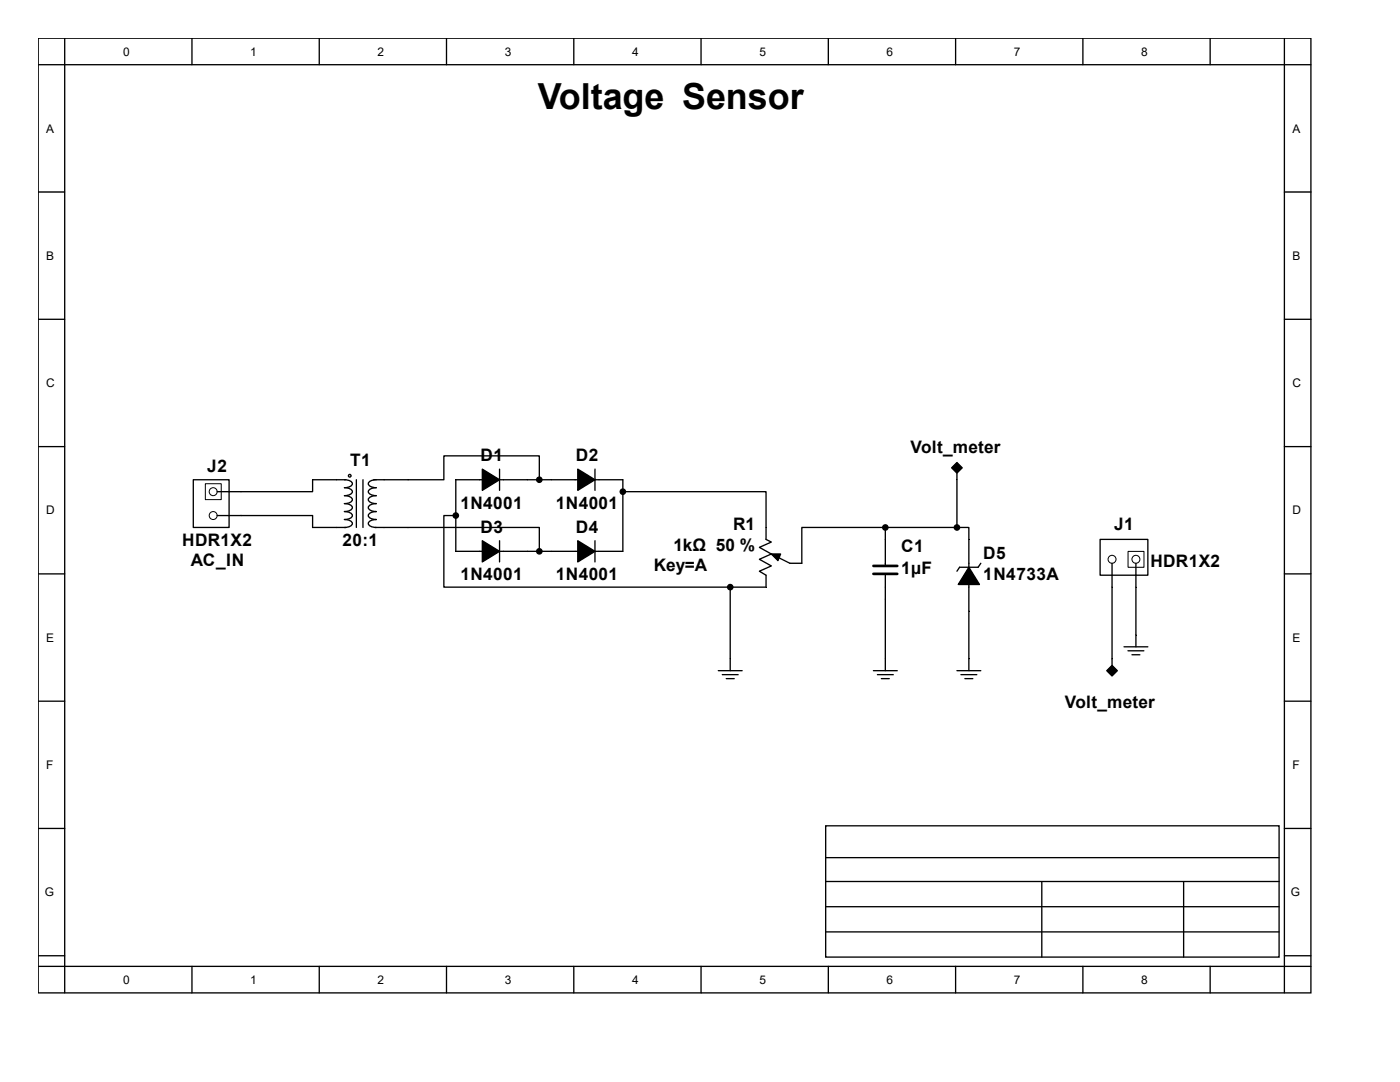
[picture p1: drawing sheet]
<svg xmlns="http://www.w3.org/2000/svg" width="279mm" height="216mm" viewBox="0 0 279 216" stroke-linecap="round" stroke-linejoin="round" font-family="sans-serif">
<g fill="none" stroke="#000" stroke-width=".26">
<path d="M7.6 7.6h254v190.5h-254zM7.6 12.9h254M12.9 7.6v190.5M38.3 7.6v5.3M63.7 7.6v5.3M89.1 7.6v5.3M114.5 7.6v5.3M139.9 7.6v5.3M165.3 7.6v5.3M190.7 7.6v5.3M216.1 7.6v5.3M241.5 7.6v5.3"/>
<path d="M256.3 7.6v190.5M7.6 38.3h5.3M256.3 38.3h5.3M7.6 63.7h5.3M256.3 63.7h5.3M7.6 89.1h5.3M38.6 95.7h7.1v9.6h-7.1zM68.7 95.7a1.54 1.54 0 0 1 1.6 .8 1.31 1.31 0 0 1-1.6 .8 1.54 1.54 0 0 1 1.6 .8 1.31 1.31 0 0 1-1.6 .8 1.54 1.54 0 0 1 1.6 .8 1.31 1.31 0 0 1-1.6 .8 1.54 1.54 0 0 1 1.6 .8 1.31 1.31 0 0 1-1.6 .8 1.54 1.54 0 0 1 1.6 .8 1.31 1.31 0 0 1-1.6 .8 1.54 1.54 0 0 1 1.6 .8 1.31 1.31 0 0 1-1.6 .8M69 95.7h-6.6v2.4h-19.1M71.1 95.7v9.6M72.4 95.7v9.6M74.6 95.7h14v-4.7h19v4.7"/>
<path d="M75.1 95.7a1.54 1.54 0 0 0-1.6 .8 1.31 1.31 0 0 0 1.6 .8 1.54 1.54 0 0 0-1.6 .8 1.31 1.31 0 0 0 1.6 .8 1.54 1.54 0 0 0-1.6 .8 1.31 1.31 0 0 0 1.6 .8 1.54 1.54 0 0 0-1.6 .8 1.31 1.31 0 0 0 1.6 .8 1.54 1.54 0 0 0-1.6 .8 1.31 1.31 0 0 0 1.6 .8 1.54 1.54 0 0 0-1.6 .8 1.31 1.31 0 0 0 1.6 .8M91 95.7h33.3v14.3h-33.3zM99.7 93.6v4.2M118.7 93.6v4.2M124.3 98.1h28.6v9.5l1 .6-2.3 1 2.3 1.3-2.3 1.1 2.3 1.3-2.3 1.1 1.3 .8v2.4h-7.2M190.2 93.3l.8-.7 .8 .7-.8 .8zM191 94.4v10.9M256.3 89.1h5.3M7.6 114.5h5.3M43.3 102.9h19.1v2.4h6.6M74.8 105.3h32.8v4.7M91 102.9h-2.4v14.3h57.1"/>
<path d="M99.7 107.9v4.2M118.7 107.9v4.2M145.7 117.2v16.6M176.7 105.3h-16.7v7.1h-2.4l-3.7-1.9M176.7 105.3h14.3M176.7 105.3v7.6M176.7 114.5v19.3M191 105.3h2.4v28.5M195.7 112.4l-.5 .8h-3.7l-.5 .8M219.6 107.6h9.5v7.2h-9.5zM221.9 112.4v20.4M226.7 112.4v16.7"/>
<path d="M256.3 114.5h5.3M7.6 139.9h5.3M143.4 133.8h4.7M144.1 134.6h3.2M144.9 135.4h1.6M174.3 133.8h4.8M175.1 134.6h3.2M175.9 135.4h1.6M191 133.8h4.7M191.8 134.6h3.1M192.6 135.4h1.6M221.1 133.8l.8-.8 .8 .8-.8 .8z"/>
<path d="M224.3 129.1h4.8M225.1 129.9h3.2M225.9 130.7h1.6M256.3 139.9h5.3M7.6 165.3h5.3M164.8 164.8h90.5v26.2h-90.5zM164.8 171.1h90.5M164.8 175.9h90.5M207.9 175.9v15.1M236.2 175.9v15.1M256.3 165.3h5.3M7.6 190.7h5.3"/>
<path d="M7.6 192.8h254M38.3 192.8v5.3M63.7 192.8v5.3M89.1 192.8v5.3M114.5 192.8v5.3M139.9 192.8v5.3M164.8 180.9h90.5M164.8 185.9h90.5M165.3 192.8v5.3M190.7 192.8v5.3M216.1 192.8v5.3M241.5 192.8v5.3"/>
<path d="M256.3 190.7h5.3"/>
<circle cx="69.8" cy="94.9" r=".26"/>
</g>
<g fill="#000" stroke="#000" stroke-width=".26">
<path d="M96.3 93.6l3.4 2.1-3.4 2.1zM115.3 93.6l3.4 2.1-3.4 2.1zM96.3 107.9l3.4 2.1-3.4 2.1zM115.3 107.9l3.4 2.1-3.4 2.1zM153.9 110.5h1.9l-.5 1.4zM193.4 113.2l2.1 3.4h-4.3z"/>
<path d="M189.9 93.3l1.1-1 1 1-1 1.1z" fill-rule="evenodd"/>
<path d="M220.9 133.8l1-1 1.1 1-1.1 1.1z" fill-rule="evenodd"/>
<circle cx="107.6" cy="95.7" r=".53"/>
<circle cx="124.3" cy="98.1" r=".53"/>
<circle cx="91" cy="102.9" r=".53"/>
<circle cx="107.6" cy="110" r=".53"/>
<circle cx="145.7" cy="117.2" r=".53"/>
<circle cx="176.7" cy="105.3" r=".53"/>
<circle cx="191" cy="105.3" r=".53"/>
</g>
<path d="M174.3 112.9h4.8M174.3 114.5h4.8" fill="none" stroke="#000" stroke-width=".53"/>
<g fill="none" stroke="#000" stroke-width=".2">
<path d="M41 96.5h3.2v3.2h-3.2zM190.7 93.3l.3-.2 .2 .2-.2 .3zM225.1 110h3.2v3.2h-3.2zM221.7 133.8l.2-.2 .3 .2-.3 .3z"/>
<circle cx="42.5" cy="98.1" r=".79"/>
<circle cx="42.5" cy="102.9" r=".79"/>
<circle cx="221.9" cy="111.6" r=".79"/>
<circle cx="226.7" cy="111.6" r=".79"/>
</g>
<text font-size="7.2" x="107.3" y="21.8">Voltage Sensor</text>
<g font-size="3.4">
<text x="41.4" y="94.1">J2</text>
<text x="69.8" y="93">T1</text>
<text x="95.9" y="92">D1</text>
<text x="114.9" y="92">D2</text>
<text x="181.7" y="90.4">Volt_meter</text>
<text x="91.9" y="101.5">1N4001</text>
<text x="111" y="101.5">1N4001</text>
<text x="95.9" y="106.3">D3</text>
<text x="114.9" y="106.3">D4</text>
<text x="146.3" y="105.7">R1</text>
<text x="222.3" y="105.7">J1</text>
<text x="36.4" y="108.9">HDR1X2</text>
<text x="38.1" y="112.9">AC_IN</text>
<text x="68.4" y="108.9">20:1</text>
<text x="130.5" y="113.9">Key=A</text>
<text x="134.4" y="110">1kΩ 50 %</text>
<text x="179.8" y="110.2">C1</text>
<text x="196.2" y="111.5">D5</text>
<text x="229.6" y="113.2">HDR1X2</text>
<text x="91.9" y="115.8">1N4001</text>
<text x="111" y="115.8">1N4001</text>
<text x="179.8" y="114.5">1µF</text>
<text x="196.2" y="115.8">1N4733A</text>
<text x="212.5" y="141.2">Volt_meter</text>
</g>
<g font-size="2.4">
<text x="24.6" y="11.1">0</text>
<text x="50" y="11.1">1</text>
<text x="75.4" y="11.1">2</text>
<text x="100.8" y="11.1">3</text>
<text x="126.2" y="11.1">4</text>
<text x="151.6" y="11.1">5</text>
<text x="177" y="11.1">6</text>
<text x="202.4" y="11.1">7</text>
<text x="227.8" y="11.1">8</text>
<text x="9.2" y="26.5">A</text>
<text x="257.9" y="26.5">A</text>
<text x="9.2" y="51.9">B</text>
<text x="257.9" y="51.9">B</text>
<text x="9.2" y="77.3">C</text>
<text x="257.9" y="77.3">C</text>
<text x="9.2" y="102.7">D</text>
<text x="257.9" y="102.7">D</text>
<text x="9.2" y="128.1">E</text>
<text x="257.9" y="128.1">E</text>
<text x="9.2" y="153.5">F</text>
<text x="257.9" y="153.5">F</text>
<text x="8.9" y="178.9">G</text>
<text x="257.6" y="178.9">G</text>
<text x="24.6" y="196.3">0</text>
<text x="50" y="196.3">1</text>
<text x="75.4" y="196.3">2</text>
<text x="100.8" y="196.3">3</text>
<text x="126.2" y="196.3">4</text>
<text x="151.6" y="196.3">5</text>
<text x="177" y="196.3">6</text>
<text x="202.4" y="196.3">7</text>
<text x="227.8" y="196.3">8</text>
</g>
</svg>
